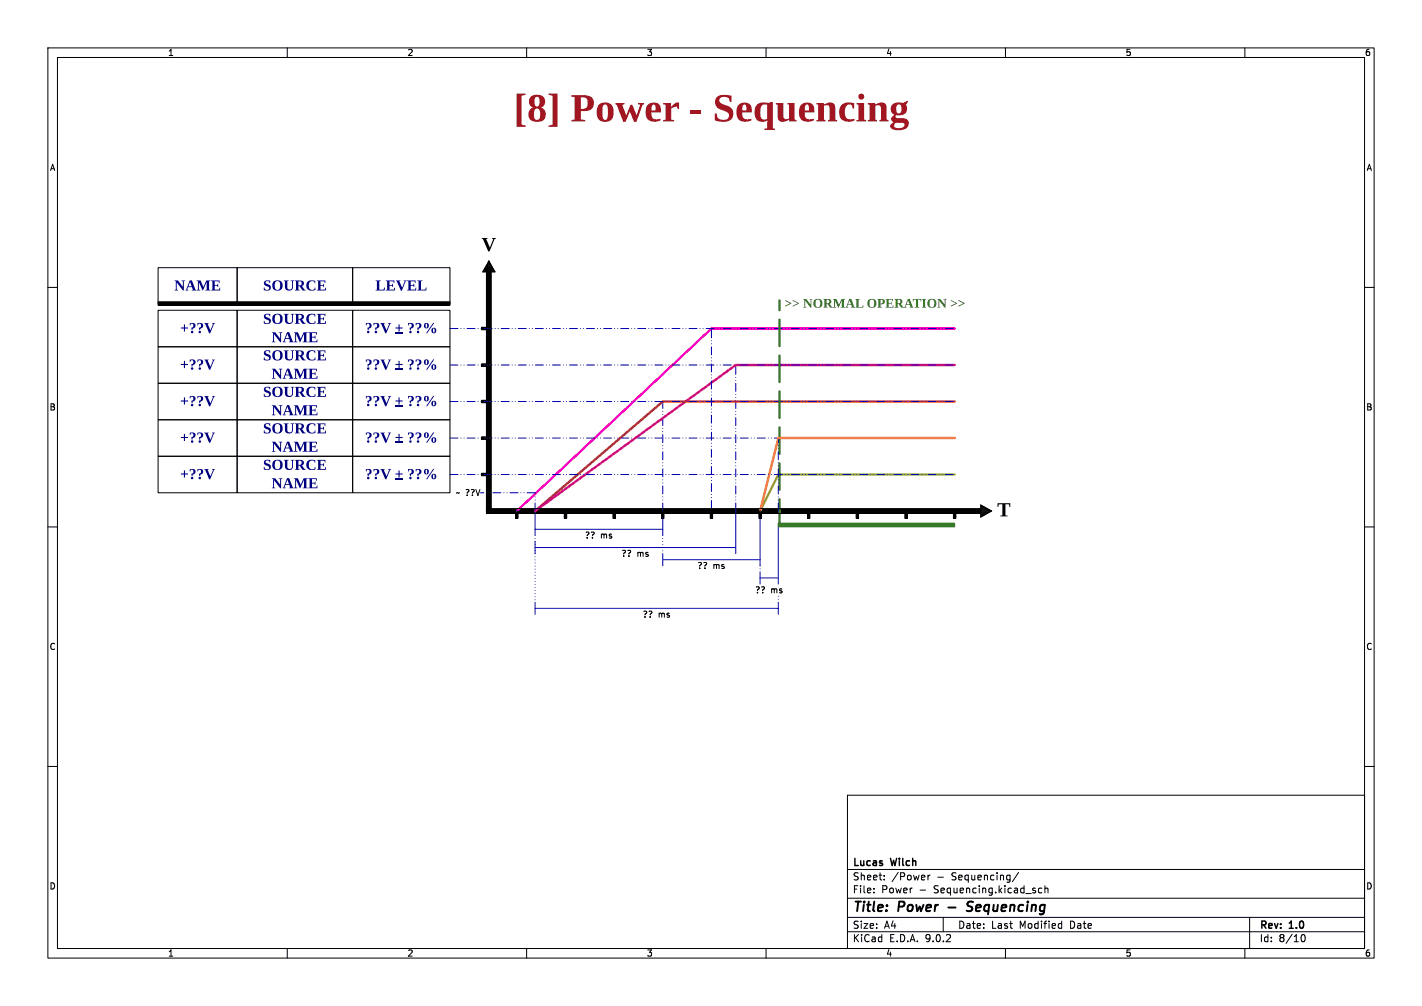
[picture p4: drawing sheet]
<svg xmlns="http://www.w3.org/2000/svg" width="297mm" height="210mm" viewBox="0 0 297 210" stroke-linecap="round" stroke-linejoin="round" font-family="sans-serif">
<g fill="none" stroke="#000" stroke-width=".21">
<path d="M10 10h277v190h-277zM12 12h273v186h-273zM60 10v2M110 10v2M160 10v2M210 10v2M260 10v2M10 60h2M285 60h2M10 110h2M285 110h2M10 160h2"/>
<path d="M177 166h108v32h-108zM285 160h2M60 198v2M110 198v2M160 198v2M177 194.5h108M177 191.5h108M177 187.5h108M177 181.5h108M182.5 186.3v.1M182.5 185.5v.1M184.7 183.6v.1"/>
<path d="M184.7 182.8v.1M193.8 182.7v1M194.2 182.7l-.4 .3M197 191.5v3M210 198v2M212.7 182.1l-1.2 2M217.6 185.5l-.4-.1-.3 .3 .1 .6h.6M218.2 185.5l.3-.1 .3 .1 .1 .9M218.2 184.9v1.5M221.3 192.8l.4 .1M221.7 192.3v1.5M221.7 193.7l-.4 .1"/>
<path d="M260 198v2M261 191.5v6.5M271.7 195.7l.2-.5 .2-.1a.8 .8 0 0 1 .5 .7 .8 .8 0 0 1-.5 .8l-.2-.1-.2-.5"/>
</g>
<path d="M198.1 189.4h1.5M202.9 190a.85 .85 0 0 1-1 .1M203 188.2l-.7 .1-.2 .5 .1 .3 .7 .3" fill="none" stroke="#000" stroke-width=".4"/>
<g fill="#000">
<path d="M101.6 55.9h1v51h-1zM33 63h61v.8h-61zM100.6 75.9h1.5v.6h-1.5zM100.6 68.3h1.5v.5h-1.5zM100.6 98.8h1.5v.5h-1.5zM100.6 91.2h1.5v.5h-1.5zM100.6 83.6h1.5v.5h-1.5zM101.6 106.2h103.1v1h-103.1zM107.7 106.7h.5v1.5h-.5zM117.9 106.7h.5v1.5h-.5zM128 106.7h.5v1.5h-.5zM138.2 106.7h.5v1.5h-.5z"/>
<path d="M148.3 106.7h.5v1.5h-.5zM158.5 106.7h.5v1.5h-.5zM168.7 106.7h.5v1.5h-.5zM178.8 106.7h.5v1.5h-.5zM189 106.7h.5v1.5h-.5z"/>
</g>
<path d="M162.6 109.2h36.8v.8h-36.8z" fill="#357b26"/>
<path d="M199.1 106.7h.5v1.5h-.5z" fill="#000"/>
<path d="M94 76.2h105.4M94 68.6h105.4M94 91.4h105.4M94 83.8h105.4M94 99.1h105.4M111.8 102.9h-11.5M111.8 106.7v-3.8M138.4 106.7v-22.9M148.6 106.2v-37.6M153.7 106.7v-30.5M162.6 106.7v-15.3" fill="none" stroke="#0000c2" stroke-width=".21" stroke-dasharray="1.7 .6 0 .6 0 .6"/>
<g fill="none" stroke="#0000c2" stroke-width=".21">
<path d="M111.8 106.7v5.1M111.8 113v2.6M111.8 110.5h26.6M111.8 114.3h41.9M138.4 108v3.8M138.4 115.6v2.5M138.4 116.8h20.3M153.7 106.7v8.9M158.7 108v10.1M158.7 119.4v2.5M162.6 109.2v12.7M111.8 125.7v2.6"/>
<path d="M111.8 127h50.8M158.7 120.7h3.9M162.6 125.7v2.6"/>
</g>
<path d="M111.8 111.8v1.2M111.8 113v12.7M138.4 111.8v3.8M158.7 118.1v1.3M162.6 124.5v1.2" fill="none" stroke="#0000c2" stroke-width=".21" stroke-dasharray="0 .6"/>
<path d="M199.4 83.8h-61l-26.6 22.9" fill="none" stroke="#da242c" stroke-width=".5"/>
<path d="M199.4 76.2h-45.7l-41.9 30.5" fill="none" stroke="#ff0085" stroke-width=".5"/>
<path d="M199.4 68.6h-50.8l-40.7 38.1" fill="none" stroke="#f0f" stroke-width=".5"/>
<path d="M199.4 99.1h-36.8l-3.9 7.6" fill="none" stroke="#c5c314" stroke-width=".5"/>
<path d="M199.4 91.4h-36.8l-3.9 15.3" fill="none" stroke="#fc8600" stroke-width=".5"/>
<path d="M162.8 109.7v-47" fill="none" stroke="#357b26" stroke-width=".5" stroke-dasharray="5.5 2"/>
<path d="M73.7 87.6h20.3v7.7h-20.3z" fill="none" stroke="#000" stroke-width=".21"/>
<g fill="#00007f">
<path d="M76.4 90.3a.78 .78 0 0 1 1.2 .5l-.1 .4-.5 .3v.3h-.2l-.1-.5a.41 .41 0 0 0 .5-.5 .41 .41 0 0 0-.6-.3v.3h-.2z"/>
<path d="M78 90.3a.78 .78 0 0 1 1.2 .5l-.1 .4-.5 .3v.3h-.2l-.1-.5a.41 .41 0 0 0 .5-.5 .41 .41 0 0 0-.6-.3l-.1 .3h-.1z"/>
<path d="M79.5 90.3h.9l-.3 .2 .6 1.3 .6-1.3-.2-.2h.6l-.2 .2-.8 1.9h-.2z"/>
<path d="M83.2 90.6h.3v.6h.6v.2h-.6v.7h-.3v-.7h-.6v-.2h.6z"/>
<path d="M82.6 92.2h1.5v.2h-1.5z"/>
<circle cx="76.9" cy="92.2" r=".26"/>
<circle cx="78.5" cy="92.2" r=".26"/>
</g>
<g fill="none" stroke="#000" stroke-width=".21">
<path d="M33 55.9h16.5v7.6h-16.5zM49.5 55.9h24.2v7.6h-24.2zM33 72.4h16.5v7.6h-16.5zM33 64.8h16.5v7.6h-16.5zM49.5 72.4h24.2v7.6h-24.2zM49.5 64.8h24.2v7.6h-24.2zM33 87.6h16.5v7.7h-16.5zM33 95.3h16.5v7.6h-16.5zM33 80h16.5v7.6h-16.5zM49.5 87.6h24.2v7.7h-24.2zM49.5 80h24.2v7.6h-24.2zM49.5 95.3h24.2v7.6h-24.2z"/>
<path d="M73.7 95.3h20.3v7.6h-20.3z"/>
</g>
<g fill="#00007f">
<path d="M76.4 98a.78 .78 0 0 1 1.2 .4l-.1 .4-.5 .3v.3h-.2l-.1-.5a.41 .41 0 0 0 .5-.5 .41 .41 0 0 0-.6-.3v.3h-.2z"/>
<path d="M78 98a.78 .78 0 0 1 1.2 .4l-.1 .4-.5 .3v.3h-.2l-.1-.5a.41 .41 0 0 0 .5-.5 .41 .41 0 0 0-.6-.3l-.1 .3h-.1z"/>
<path d="M79.5 97.9h.9l-.3 .2 .6 1.3 .6-1.3-.2-.2h.6l-.2 .2-.8 2h-.2z"/>
<path d="M83.2 98.2h.3v.6h.6v.3h-.6v.6h-.3v-.6h-.6v-.3h.6z"/>
<path d="M82.6 99.8h1.5v.2h-1.5z"/>
<circle cx="76.9" cy="99.8" r=".26"/>
<circle cx="78.5" cy="99.8" r=".26"/>
</g>
<path d="M73.7 55.9h20.3v7.6h-20.3zM73.7 64.8h20.3v7.6h-20.3z" fill="none" stroke="#000" stroke-width=".21"/>
<g fill="#00007f">
<path d="M76.4 67.5a.78 .78 0 0 1 1.2 .5l-.1 .3-.5 .3v.3h-.2l-.1-.5a.41 .41 0 0 0 .5-.4 .41 .41 0 0 0-.6-.4v.3h-.2z"/>
<path d="M78 67.5a.78 .78 0 0 1 1.2 .5l-.1 .3-.5 .3v.3h-.2l-.1-.5a.41 .41 0 0 0 .5-.4 .41 .41 0 0 0-.6-.4l-.1 .3h-.1z"/>
<path d="M79.5 67.4h.9l-.3 .2 .6 1.4 .6-1.4-.2-.2h.6l-.2 .2-.8 2h-.2z"/>
<path d="M83.2 67.7h.3v.7h.6v.2h-.6v.6h-.3v-.6h-.6v-.2h.6z"/>
<path d="M82.6 69.3h1.5v.2h-1.5z"/>
<circle cx="76.9" cy="69.3" r=".26"/>
<circle cx="78.5" cy="69.3" r=".26"/>
</g>
<path d="M73.7 80h20.3v7.6h-20.3z" fill="none" stroke="#000" stroke-width=".21"/>
<g fill="#00007f">
<path d="M76.4 82.7a.78 .78 0 0 1 1.2 .5l-.1 .4-.5 .2v.4h-.2l-.1-.5a.41 .41 0 0 0 .5-.5 .41 .41 0 0 0-.6-.3v.3h-.2z"/>
<path d="M78 82.7a.78 .78 0 0 1 1.2 .5l-.1 .4-.5 .2v.4h-.2l-.1-.5a.41 .41 0 0 0 .5-.5 .41 .41 0 0 0-.6-.3l-.1 .3h-.1z"/>
<path d="M79.5 82.7h.9l-.3 .1 .6 1.4 .6-1.4-.2-.1h.6l-.2 .1-.8 2h-.2z"/>
<path d="M83.2 83h.3v.6h.6v.2h-.6v.7h-.3v-.7h-.6v-.2h.6z"/>
<path d="M82.6 84.5h1.5v.3h-1.5z"/>
<circle cx="76.9" cy="84.6" r=".26"/>
<circle cx="78.5" cy="84.6" r=".26"/>
</g>
<path d="M73.7 72.4h20.3v7.6h-20.3z" fill="none" stroke="#000" stroke-width=".21"/>
<g fill="#00007f">
<path d="M76.4 75.1a.78 .78 0 0 1 1.2 .5l-.1 .4-.5 .2v.3h-.2l-.1-.5a.41 .41 0 0 0 .5-.4 .41 .41 0 0 0-.6-.3v.3h-.2z"/>
<path d="M78 75.1a.78 .78 0 0 1 1.2 .5l-.1 .4-.5 .2v.3h-.2l-.1-.5a.41 .41 0 0 0 .5-.4 .41 .41 0 0 0-.6-.3l-.1 .3h-.1z"/>
<path d="M79.5 75.1h.9l-.3 .1 .6 1.4 .6-1.4-.2-.1h.6l-.2 .1-.8 2h-.2z"/>
<path d="M83.2 75.3h.3v.7h.6v.2h-.6v.6h-.3v-.6h-.6v-.2h.6z"/>
<path d="M82.6 76.9h1.5v.2h-1.5z"/>
<circle cx="76.9" cy="76.9" r=".26"/>
<circle cx="78.5" cy="76.9" r=".26"/>
</g>
<g fill="none" stroke="#000" stroke-width=".21">
<path d="M101.6 55.9h1v51h-1zM33 63h61v.8h-61zM100.6 75.9h1.5v.6h-1.5zM100.6 68.3h1.5v.5h-1.5zM100.6 98.8h1.5v.5h-1.5zM100.6 91.2h1.5v.5h-1.5zM100.6 83.6h1.5v.5h-1.5zM101.6 106.2h103.1v1h-103.1zM107.7 106.7h.5v1.5h-.5zM117.9 106.7h.5v1.5h-.5zM128 106.7h.5v1.5h-.5zM138.2 106.7h.5v1.5h-.5z"/>
<path d="M148.3 106.7h.5v1.5h-.5zM158.5 106.7h.5v1.5h-.5zM168.7 106.7h.5v1.5h-.5zM178.8 106.7h.5v1.5h-.5zM189 106.7h.5v1.5h-.5zM199.1 106.7h.5v1.5h-.5z"/>
</g>
<path d="M162.6 109.2h36.8v.8h-36.8z" fill="none" stroke="#357b26" stroke-width=".21"/>
<text font-size="8.4" fill="#a21622" x="107.3" y="27.5">[8] Power- Sequencing</text>
<g font-size="4.2">
<text x="100.6" y="52.9">V</text>
<text x="100.3" y="57.1">þÿ%²</text>
<text x="207.5" y="108.5" transform="rotate(-90 207.5 108.5)">þÿ%¼</text>
<text x="208.3" y="108.3">T</text>
</g>
<g font-size="3.2" fill="#00007f">
<text x="36.4" y="61.5">NAME</text>
<text x="54.9" y="61.5">SOURCE</text>
<text x="78.4" y="61.5">LEVEL</text>
<text x="37.6" y="70.4">+??V</text>
<text x="54.9" y="68.4">SOURCE</text>
<text x="85" y="70.4">??%</text>
<text x="37.6" y="78">+??V</text>
<text x="54.9" y="76.1">SOURCE</text>
<text x="56.7" y="72.3">NAME</text>
<text x="85" y="78">??%</text>
<text x="54.9" y="83.7">SOURCE</text>
<text x="56.7" y="79.9">NAME</text>
<text x="37.6" y="85.6">+??V</text>
<text x="56.7" y="87.5">NAME</text>
<text x="85" y="85.6">??%</text>
<text x="37.6" y="93.2">+??V</text>
<text x="54.9" y="91.3">SOURCE</text>
<text x="56.7" y="95.1">NAME</text>
<text x="85" y="93.2">??%</text>
<text x="37.6" y="100.8">+??V</text>
<text x="54.9" y="98.9">SOURCE</text>
<text x="85" y="100.8">??%</text>
<text x="56.7" y="102.8">NAME</text>
</g>
<text font-size="2.8" fill="#357b26" x="163.8" y="64.6">&gt;&gt; NORMAL OPERATION &gt;&gt;</text>
<g font-size="2.8">
<text x="178" y="190.9">Title:</text>
<text x="187.7" y="190.9">Power</text>
<text x="203.6" y="190.9">Sequencing</text>
</g>
<g font-size="2.1">
<text x="178" y="184">Sheet:</text>
<text x="178" y="181.2">Lucas</text>
<text x="186.2" y="181.2">Wilch</text>
<text x="186.2" y="184">/Power</text>
<text x="195.7" y="184">-</text>
<text x="198.9" y="184">Sequencing/</text>
<text x="178" y="186.7">File:</text>
<text x="184.1" y="186.7">Power</text>
<text x="192" y="186.7">-</text>
<text x="195.2" y="186.7">Sequencing.kicad_sch</text>
<text x="178" y="196.9">KiCad</text>
<text x="178" y="194.1">Size:</text>
<text x="184.7" y="194.1">A4</text>
<text x="185.7" y="196.9">E.D.A.</text>
<text x="193.3" y="196.9">9.0.2</text>
<text x="200" y="194.1">Date:</text>
<text x="207" y="194.1">Last</text>
<text x="213" y="194.1">Modified</text>
<text x="223.6" y="194.1">Date</text>
<text x="263" y="194.3">Rev:</text>
<text x="263" y="196.9">Id:</text>
<text x="267.1" y="196.9">8/10</text>
<text x="269.4" y="194.3">1.0</text>
</g>
<g font-size="1.8">
<text x="35" y="11.9">1</text>
<text x="85" y="11.9">2</text>
<text x="135" y="11.9">3</text>
<text x="185" y="11.9">4</text>
<text x="235" y="11.9">5</text>
<text x="285" y="11.9">6</text>
<text x="10.3" y="35.9">A</text>
<text x="285.3" y="35.9">A</text>
<text x="10.3" y="85.9">B</text>
<text x="285.3" y="85.9">B</text>
<text x="95.1" y="103.7">~ ??V</text>
<text x="122.1" y="112.6">??</text>
<text x="125.4" y="112.6">ms</text>
<text x="129.7" y="116.4">??</text>
<text x="133" y="116.4">ms</text>
<text x="145.6" y="119">??</text>
<text x="148.9" y="119">ms</text>
<text x="157.6" y="124.1">??</text>
<text x="161" y="124.1">ms</text>
<text x="134.1" y="129.1">??</text>
<text x="137.5" y="129.1">ms</text>
<text x="10.3" y="135.9">C</text>
<text x="285.3" y="135.9">C</text>
<text x="10.3" y="185.9">D</text>
<text x="285.3" y="185.9">D</text>
<text x="35" y="199.9">1</text>
<text x="85" y="199.9">2</text>
<text x="135" y="199.9">3</text>
<text x="185" y="199.9">4</text>
<text x="235" y="199.9">5</text>
<text x="285" y="199.9">6</text>
</g>
</svg>
